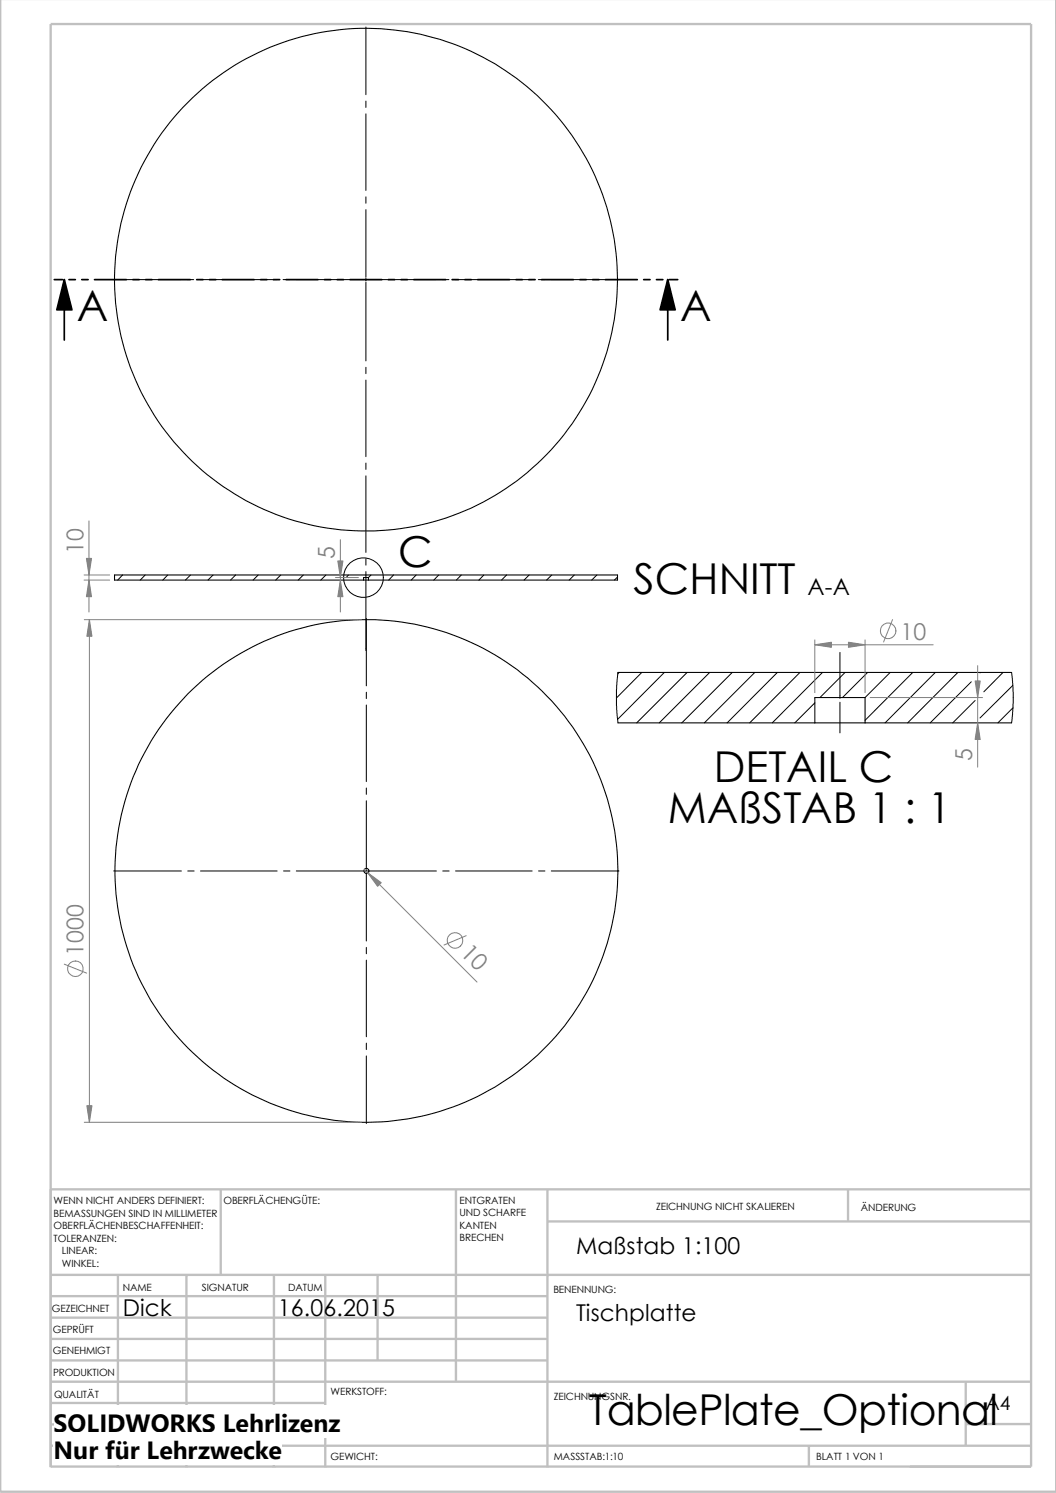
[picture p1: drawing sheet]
<svg xmlns="http://www.w3.org/2000/svg" width="210mm" height="297mm" viewBox="0 0 210 297" stroke-linecap="round" stroke-linejoin="round" font-family="sans-serif">
<g fill="none" stroke="#c0c0c0" stroke-width=".47">
<path d="M0 -.1v296.9h210.1v-296.9M10.1 236.6h195M43.9 236.6v17M90.7 236.6v38.3M108.9 236.6v55.3M168.7 236.5v6.4M10.1 257.9h98.8M10.1 253.6h195M23.5 253.6v38.3M37.1 253.6v38.3M54.5 253.6v38.3M64.7 253.6v38.3"/>
<path d="M75.1 253.6v17M108.9 243h96.2M10.1 262.1h98.8M10.1 266.4h98.8M10.1 270.6h98.8M10.1 274.9h195M10.1 279.1h54.6M192.1 274.8v12.7M10.1 291.8h195v-287h-195v287.1M10.1 287.6h195M10.1 283.4h54.6M160.9 287.5v4.3"/>
<path d="M192.1 283.3h13"/>
</g>
<g fill="none" stroke="#000" stroke-width=".2">
<path d="M72.8 5.4v13.4M72.8 20.1v1.3M72.8 22.6v15.3M72.8 39.2v1.2M22.5 55.6h13.5M37.3 55.6h1.2M39.8 55.6h15.2M56.3 55.6h1.3M58.8 55.6h13.5M72.6 55.6h.4M72.8 41.7v13.5M72.8 55.4v.5"/>
<path d="M72.8 56.1v15.7M73.3 55.6h13.4M88 55.6h1.3M90.6 55.6h15.2M107.1 55.6h1.2M109.6 55.6h13.5M72.8 73.1v1.2M72.8 75.6v15.2M72.8 92.1v1.3M72.8 94.7v15.2M24.4 114.4l-1 1M28.9 114.4l-1 1"/>
<path d="M33.4 114.4l-1 1M37.9 114.4l-1 1M42.4 114.4l-1 1M46.9 114.4l-1.1 1M51.4 114.4l-1.1 1M55.8 114.4l-1 1M60.3 114.4l-1 1M64.8 114.4l-1 1M69.3 114.4l-.3 .4M72.8 111.2v1.2M72.8 113.7v15.7M73.8 114.4l-.5 .5"/>
<path d="M78.3 114.4l-1 1M82.8 114.4l-1 1M87.2 114.4l-.9 1M91.7 114.4l-.9 1M96.2 114.4l-1 1M100.8 114.4l-1.1 1M105.2 114.4l-1 1M109.7 114.4l-1 1M114.2 114.4l-1 1M118.7 114.4l-1 1M122.8 114.8l-.6 .6M72.9 123v13.4"/>
<path d="M72.9 137.7v1.3M122.9 133.8l-.3 3.4v3.2l.3 3.4M123.1 133.8l-.2 .3M127.6 133.8l-5 5.1M132.1 133.8l-9.3 9.3M136.7 133.8l-10.1 10M141.1 133.8l-10 10M145.6 133.8l-10 10M150.1 133.8l-10 10M154.6 133.8l-10 10M159.1 133.8l-10 10M162.1 139.8l-4 4"/>
<path d="M163.6 133.8l-10 10M167 129.8v9.1M167 139.7v6.1M168.1 133.8l-5 5M172.6 133.8l-5 5M177 133.8l-5 5M181.5 133.8l-9.5 9.5M186 133.8l-10 10M190.5 133.8l-10 10M193.2 135.6l-8.2 8.2M193.9 139.4l-4.4 4.4M195 133.8l-.1 .1"/>
<path d="M199.5 133.8l-3.8 3.8M201.2 133.8l.2 2.2 .1 2.8v2.1l-.3 2.9M201.4 136.4l-6.5 6.4M72.9 140.3v15.2M72.9 156.8v1.2M72.9 159.3v13.5M201.5 140.8l-3 3M22.6 173.3h13.5M37.3 173.3h1.3M39.9 173.3h15.2M56.4 173.3h1.3M58.9 173.3h13.5"/>
<path d="M72.6 173.3h.5M72.9 173v.5M72.9 173.8v13.4M73.4 173.3h13.4M88.1 173.3h1.2M90.6 173.3h15.2M107.1 173.3h1.3M109.6 173.3h13.5M72.9 188.5v1.2M72.9 191v15.2M72.9 207.5v1.3M72.9 210.1v13.4"/>
<circle cx="72.3" cy="114.9" r="3.9"/>
</g>
<g fill="none" stroke="#000" stroke-width=".21">
<path d="M72.3 115.4h-49.5v-1h100v1h-49.5M72.3 115.4v-.5h1v.5M72.3 115.4h1M122.9 133.8h78.3M122.9 143.8h39.2M162.1 143.8v-5h9.9v5M162.1 143.8h9.9M172 143.8h29.2"/>
<circle cx="72.8" cy="55.6" r="50"/>
<circle cx="72.9" cy="173.3" r=".5"/>
<circle cx="72.9" cy="173.3" r="50"/>
</g>
<g fill="none" stroke="#808080" stroke-width=".2">
<path d="M16.7 114.4h5.1M16.7 115.4h5.1M17.7 103.6v18.2M66.7 114.9h4.6M67.7 107.4v14.4M16.8 123.3h55.1M17.8 123.3v100M162.1 127.3v10.5M162.1 128.3h23.5M172 127.3v10.5M173.1 138.8h22.3M177.5 123.3l-1.8 4.4"/>
<path d="M194.4 132.4v20.2M72.4 172.9l22.5 22.5M12.8 191.8l4.4 1.8M92.7 186.1l-4.4 1.9M16.8 223.3h55.1"/>
<circle cx="176.6" cy="125.5" r="1.55"/>
<circle cx="15" cy="192.7" r="1.56"/>
<circle cx="90.5" cy="187.1" r="1.56"/>
</g>
<g fill="#808080" stroke="#808080" stroke-width=".2">
<path d="M67.2 111.6h1l-.5 3.3z"/>
<path d="M67.7 115.4l.5 3.3h-1z"/>
<path d="M17.2 111.1h1l-.5 3.3z"/>
<path d="M17.7 115.4l.5 3.3h-1z"/>
<path d="M193.9 135.5h1l-.5 3.3z"/>
<path d="M194.4 143.8l.5 3.3h-1z"/>
<path d="M162.1 128.3l3.3-.5v1z"/>
<path d="M168.7 127.8l3.3 .5-3.3 .5z"/>
<path d="M73.1 173.6l2.7 2-.7 .7z"/>
<path d="M17.8 123.3l.5 3.3h-1z"/>
<path d="M17.3 220h1l-.5 3.3z"/>
</g>
<g fill="none" stroke="#000" stroke-width=".34">
<path d="M10.8 55.6h1.6M12.8 55.6v12M13.7 55.6h1.3M16.3 55.6h1.2M18.8 55.6h6.3M26.4 55.6h1.3M29 55.6h1.2M31.5 55.6h6.3M39.1 55.6h1.3M41.7 55.6h1.2M44.2 55.6h6.3M51.8 55.6h1.3"/>
<path d="M54.4 55.6h1.2M56.9 55.6h6.3M64.5 55.6h1.3M67.1 55.6h1.2M69.6 55.6h6.3M77.2 55.6h1.3M79.8 55.6h1.2M82.3 55.6h6.3M89.9 55.6h1.3M92.5 55.6h1.2M95 55.6h6.3M102.6 55.6h1.3"/>
<path d="M105.2 55.6h1.2M107.7 55.6h6.3M115.3 55.6h1.3M117.9 55.6h1.2M120.4 55.6h6.3M128 55.6h1.3M130.6 55.6h1.2M132.8 55.6v12M133.1 55.6h1.7"/>
</g>
<path d="M12.8 55.6l1.5 6h-3zM132.8 55.6l1.5 6h-3z" fill="#000" stroke="#000" stroke-width=".34"/>
<g fill="#fff">
<path d="M10.7 279.5h57v6.5h-57z"/>
<path d="M10.7 284.9h45.3v6.5h-45.3z"/>
</g>
<g font-size="8.5">
<text x="15.3" y="63.8">A</text>
<text x="135.3" y="63.8">A</text>
<text x="79.2" y="112.9">C</text>
<text x="126" y="118.2">SCHNITT</text>
<text x="142" y="155.5">DETAIL C</text>
<text x="132.8" y="163.7">MAßSTAB 1 : 1</text>
<text x="117.1" y="283.5">TablePlate_Optional</text>
</g>
<g font-size="5">
<text x="10.7" y="284.8">SOLIDWORKS Lehrlizenz</text>
<text x="10.7" y="290.2">Nur für Lehrzwecke</text>
</g>
<g font-size="4.6" fill="#808080">
<text x="16.6" y="110.1" transform="rotate(-90 16.6 110.1)">10</text>
<text x="66.6" y="111.3" transform="rotate(-90 66.6 111.3)">5</text>
<text x="179.1" y="127.3">10</text>
<text x="193.3" y="151.3" transform="rotate(-90 193.3 151.3)">5</text>
<text x="16.6" y="190.2" transform="rotate(-90 16.6 190.2)">1000</text>
<text x="91.4" y="189.7" transform="rotate(45 91.4 189.7)">10</text>
</g>
<g font-size="4.6">
<text x="160.6" y="118.4">A-A</text>
<text x="114.6" y="249.5">Maßstab 1:100</text>
<text x="24.4" y="261.7">Dick</text>
<text x="55.3" y="261.7">16.06.2015</text>
<text x="114.6" y="262.8">Tischplatte</text>
</g>
<text font-size="3.9" x="196" y="280.4">A4</text>
<g font-size="2">
<text x="10.7" y="239.5">WENN NICHT ANDERS DEFINIERT:</text>
<text x="44.4" y="239.5">OBERFLÄCHENGÜTE:</text>
<text x="91.4" y="239.4">ENTGRATEN</text>
<text x="10.7" y="242">BEMASSUNGEN SIND IN MILLIMETER</text>
<text x="10.7" y="244.5">OBERFLÄCHENBESCHAFFENHEIT:</text>
<text x="91.4" y="241.9">UND SCHARFE</text>
<text x="91.4" y="244.4">KANTEN</text>
<text x="130.5" y="240.8">ZEICHNUNG NICHT SKALIEREN</text>
<text x="171.2" y="241">ÄNDERUNG</text>
<text x="10.7" y="247">TOLERANZEN:</text>
<text x="12.3" y="249.5">LINEAR:</text>
<text x="91.4" y="246.9">BRECHEN</text>
<text x="12.3" y="252">WINKEL:</text>
<text x="24.4" y="256.9">NAME</text>
<text x="40.1" y="256.9">SIGNATUR</text>
<text x="57.3" y="256.8">DATUM</text>
<text x="110.1" y="257.1">BENENNUNG:</text>
<text x="10.3" y="261">GEZEICHNET</text>
<text x="10.5" y="269.4">GENEHMIGT</text>
<text x="10.5" y="265.3">GEPRÜFT</text>
<text x="10.5" y="273.7">PRODUKTION</text>
<text x="10.8" y="278.1">QUALITÄT</text>
<text x="65.7" y="277.5">WERKSTOFF:</text>
<text x="110.2" y="278.6">ZEICHNUNGSNR.</text>
<text x="65.7" y="290.5">GEWICHT:</text>
<text x="110.2" y="290.5">MASSSTAB:1:10</text>
<text x="162.3" y="290.4">BLATT 1 VON 1</text>
</g>
</svg>
